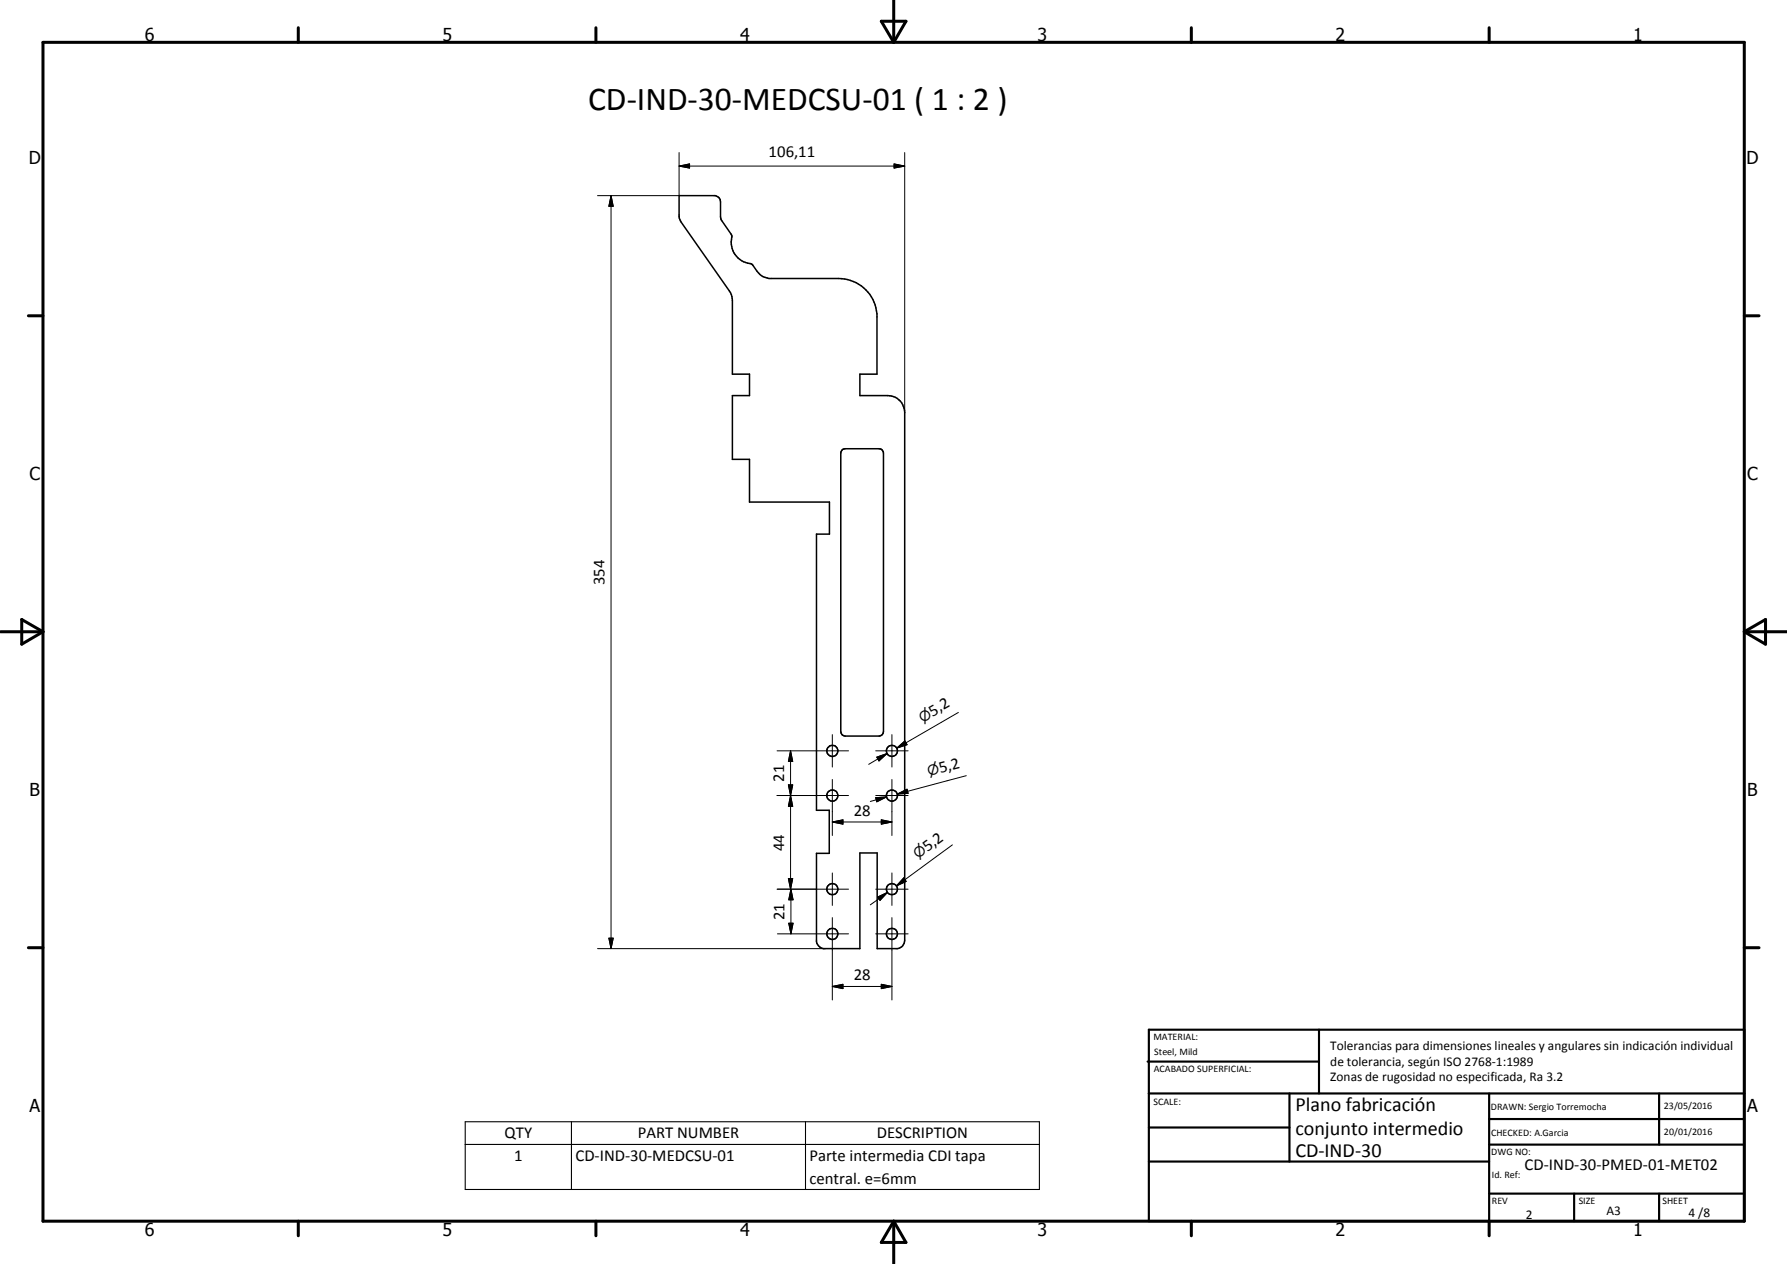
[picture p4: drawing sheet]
<svg xmlns="http://www.w3.org/2000/svg" width="420mm" height="297mm" viewBox="0 0 420 297" stroke-linecap="round" stroke-linejoin="round" font-family="sans-serif">
<g fill="none" stroke="#000" stroke-width=".35">
<path d="M159.7 46h8.5l.8 .4 .3 .5 .1 .6 .1 3.9 2.6 4a5.3 5.3 0 0 0 4.6 6.7l1.9 2.4 .8 .5 1.4 .4h16.4a9.1 9.1 0 0 1 9 8.3v14.2h-4v5.1h6.5a4 4 0 0 1 4 3.9v124.1a1.97 1.97 0 0 1-1.7 1.9h-4.8v-22.5h-4v22.5h-8.6l-.9-.4-.6-.8-.1-21.2h3v-10.1h-3v-64.9h3v-7.5h-18.8v-10.1h-4v-14.9h4v-5.1h-4v-17.2l-.1-1-.6-1.3-11.5-16.5-.3-1zM198.1 105.7l.6-.2h8a1.08 1.08 0 0 1 1 1v65.5l-.2 .6-.8 .4h-8l-.6-.3-.4-.7v-65.5z"/>
<circle cx="195.7" cy="176.5" r="1.3"/>
<circle cx="209.7" cy="176.5" r="1.3"/>
<circle cx="195.7" cy="187" r="1.31"/>
<circle cx="209.7" cy="187" r="1.3"/>
<circle cx="195.7" cy="208.9" r="1.3"/>
<circle cx="195.7" cy="219.5" r="1.29"/>
<circle cx="209.7" cy="208.9" r="1.3"/>
<circle cx="209.7" cy="219.5" r="1.31"/>
</g>
<g fill="none" stroke="#000" stroke-width=".71">
<path d="M10.1 9.9h400v277.1h-400zM70.1 6.5v3.4M140.1 6.5v3.4M207.2 5h5.8l-2.9 4.9zM210.1 0v9.9M280.1 6.5v3.4M350.1 6.5v3.4M6.7 74.2h3.4M410.1 74.2h3.5M.1 148.5h10M5.1 145.6l5 2.9-5 2.9zM410.1 148.5h10"/>
<path d="M410.1 148.5l5-2.9v5.8zM6.7 222.7h3.4M410.1 222.7h3.5M70.1 287v3.4M140.1 287v3.4M210.1 287v10M210.1 287l2.9 5h-5.8zM280.1 287v3.4M350.1 287v3.4"/>
</g>
<g fill="none" stroke="#000" stroke-width=".51">
<path d="M269.8 249.5h40.3M270.1 242h140v45h-140zM270.1 257h140M303.2 257v16M310.1 242v15M350.1 257v30M390.1 257v12M270.1 265h33.1M270.1 273h80M350.1 269h60M350.1 263h60M350.1 280.5h60"/>
<path d="M370.1 280.5v6.5M390.1 280.5v6.5"/>
</g>
<path d="M109.4 263.6h135v15.9h-135zM109.4 268.9h135M134.4 263.6v15.9M189.4 263.6v15.9" fill="none" stroke="#000" stroke-width=".25"/>
<g fill="none" stroke="#000" stroke-width=".24">
<path d="M159.7 39l2.4-.5v1zM159.7 35.9v10.1h-19.2M159.7 39h53M210.2 38.5l2.5 .5-2.5 .5zM212.7 35.9v61M143.7 46l.5 2.5h-1zM143.7 46v176.9M182.7 176.4h16.8M185.9 176.4l.5 2.5h-1zM185.9 176.4v32.6M195.7 172.6v7.7M205.9 176.4h7.6"/>
<path d="M206.2 177.9l2.4-.8-1.9 1.7zM208.6 177.1l-4.4 2.5M209.7 172.6v7.7M210.9 175.8l1.9-1.7 .5 .9zM213 174.5l-2.1 1.3M225.3 167.4l-14.4 8.4M182.7 186.9h16.8M185.4 184.4h1l-.5 2.5zM185.4 184.4l1 5.1h-1l1-5.1zM185.9 186.9l.5 2.6h-1zM195.7 193.2l2.5-.5v1zM195.7 183.2v13.1"/>
<path d="M195.7 193.2h14M205.9 187.5l2.5-.2-2.2 1.1zM205.9 186.9h7.6M207.2 192.7l2.5 .5-2.5 .5zM208.4 187.3l-3.8 1M209.7 183.2v13.1M211 186.6l2.3-1.1 .2 .9zM213.4 186l-2.4 .6M223.9 198.5l-13.1 9.7M227.2 182.3l-16.2 4.3M182.7 209h16.8M182.8 219.5h16.7"/>
<path d="M185.4 206.5h1l-.5 2.5zM185.5 217h1l-.5 2.5zM186 209l.5 2.5h-1zM186 209v10.5M195.7 205.1v7.7M195.7 215.6v19.4M205.9 219.5h7.6M205.9 209h7.6M206.3 210.8l2.3-1.1-1.7 1.9zM208.6 209.7l-4 2.9M209.7 205.1v7.7M209.7 215.6v19.4"/>
<path d="M212.5 206.3l.6 .8-2.3 1.1zM212.8 206.7l-2 1.5M140.5 222.9h53.5M143.2 220.5h1l-.5 2.4zM195.7 231.8l2.5-.5v1zM195.7 231.8h14M207.2 231.3l2.5 .5-2.5 .5z"/>
</g>
<g fill="#000">
<path d="M159.7 39l2.4-.5v1zM210.2 38.5l2.5 .5-2.5 .5zM143.7 46l.5 2.5h-1zM185.9 176.4l.5 2.5h-1zM206.2 177.9l2.4-.8-1.9 1.7zM210.9 175.8l1.9-1.7 .5 .9zM185.4 184.4h1l-.5 2.5zM185.9 186.9l.5 2.6h-1zM195.7 193.2l2.5-.5v1zM205.9 187.5l2.5-.2-2.2 1.1zM207.2 192.7l2.5 .5-2.5 .5zM211 186.6l2.3-1.1 .2 .9z"/>
<path d="M185.4 206.5h1l-.5 2.5zM185.5 217h1l-.5 2.5zM186 209l.5 2.5h-1zM206.3 210.8l2.3-1.1-1.7 1.9zM212.5 206.3l.6 .8-2.3 1.1zM143.2 220.5h1l-.5 2.4zM195.7 231.8l2.5-.5v1zM207.2 231.3l2.5 .5-2.5 .5z"/>
</g>
<text font-size="7.9" x="138.3" y="25.7">CD-IND-30-MEDCSU-01 ( 1 : 2 )</text>
<g font-size="4.7">
<text x="304.6" y="261.2">Plano fabricación</text>
<text x="304.6" y="266.6">conjunto intermedio</text>
<text x="304.6" y="272">CD-IND-30</text>
</g>
<g font-size="4.2">
<text x="34" y="9.6">6</text>
<text x="104" y="9.6">5</text>
<text x="174" y="9.6">4</text>
<text x="244" y="9.6">3</text>
<text x="314" y="9.6">2</text>
<text x="384" y="9.6">1</text>
<text x="6.8" y="38.7">D</text>
<text x="410.6" y="38.7">D</text>
<text x="7" y="112.9">C</text>
<text x="410.8" y="112.9">C</text>
<text x="7" y="187.1">B</text>
<text x="410.8" y="187.1">B</text>
<text x="7" y="261.4">A</text>
<text x="410.8" y="261.4">A</text>
<text x="34" y="290.4">6</text>
<text x="104" y="290.4">5</text>
<text x="174" y="290.4">4</text>
<text x="244" y="290.4">3</text>
<text x="314" y="290.4">2</text>
<text x="384" y="290.4">1</text>
</g>
<g font-size="3.9">
<text x="180.7" y="37">106,11</text>
<text x="142.1" y="137.5" transform="rotate(-90 142.1 137.5)">354</text>
<text x="219.3" y="168.4" transform="rotate(-30 219.3 168.4)">5,2</text>
<text x="184.3" y="183.7" transform="rotate(-90 184.3 183.7)">21</text>
<text x="221.1" y="181.7" transform="rotate(-15 221.1 181.7)">5,2</text>
<text x="200.7" y="191.6">28</text>
<text x="184.3" y="199.9" transform="rotate(-90 184.3 199.9)">44</text>
<text x="218" y="200.2" transform="rotate(-36 218 200.2)">5,2</text>
<text x="184.5" y="216.2" transform="rotate(-90 184.5 216.2)">21</text>
<text x="200.7" y="230.3">28</text>
<text x="118.6" y="267.5">QTY</text>
<text x="149.9" y="267.5">PART NUMBER</text>
<text x="206.2" y="267.5">DESCRIPTION</text>
<text x="120.9" y="272.8">1</text>
<text x="135.3" y="272.8">CD-IND-30-MEDCSU-01</text>
<text x="190.3" y="272.9">Parte intermedia CDI tapa</text>
<text x="358.5" y="275">CD-IND-30-PMED-01-MET02</text>
<text x="190.3" y="278.3">central. e=6mm</text>
</g>
<g font-size="3.3">
<text x="216.9" y="169.8" transform="rotate(-30 216.9 169.8)">n</text>
<text x="218.4" y="182.4" transform="rotate(-15 218.4 182.4)">n</text>
<text x="215.8" y="201.8" transform="rotate(-36 215.8 201.8)">n</text>
</g>
<g font-size="3.1">
<text x="312.7" y="246.8">Tolerancias para dimensiones lineales y angulares sin indicación individual</text>
<text x="312.7" y="250.4">de tolerancia, según ISO 2768-1:1989</text>
<text x="312.7" y="254">Zonas de rugosidad no especificada, Ra 3.2</text>
<text x="358.7" y="286.5">2</text>
<text x="377.7" y="285.6">A3</text>
<text x="397" y="285.9">4 /8</text>
</g>
<g font-size="2.4">
<text x="271.2" y="244.4">MATERIAL:</text>
<text x="271.3" y="252">ACABADO SUPERFICIAL:</text>
<text x="271.4" y="247.9">Steel, Mild</text>
<text x="271.2" y="259.7">SCALE:</text>
<text x="350.6" y="260.8">DRAWN: Sergio Torremocha</text>
<text x="391.2" y="260.6">23/05/2016</text>
<text x="350.6" y="267">CHECKED: A.Garcia</text>
<text x="391.2" y="266.7">20/01/2016</text>
<text x="350.6" y="271.4">DWG NO:</text>
<text x="350.8" y="276.9">Id. Ref:</text>
<text x="350.8" y="282.8">REV</text>
<text x="371.2" y="282.9">SIZE</text>
<text x="390.9" y="282.9">SHEET</text>
</g>
</svg>
